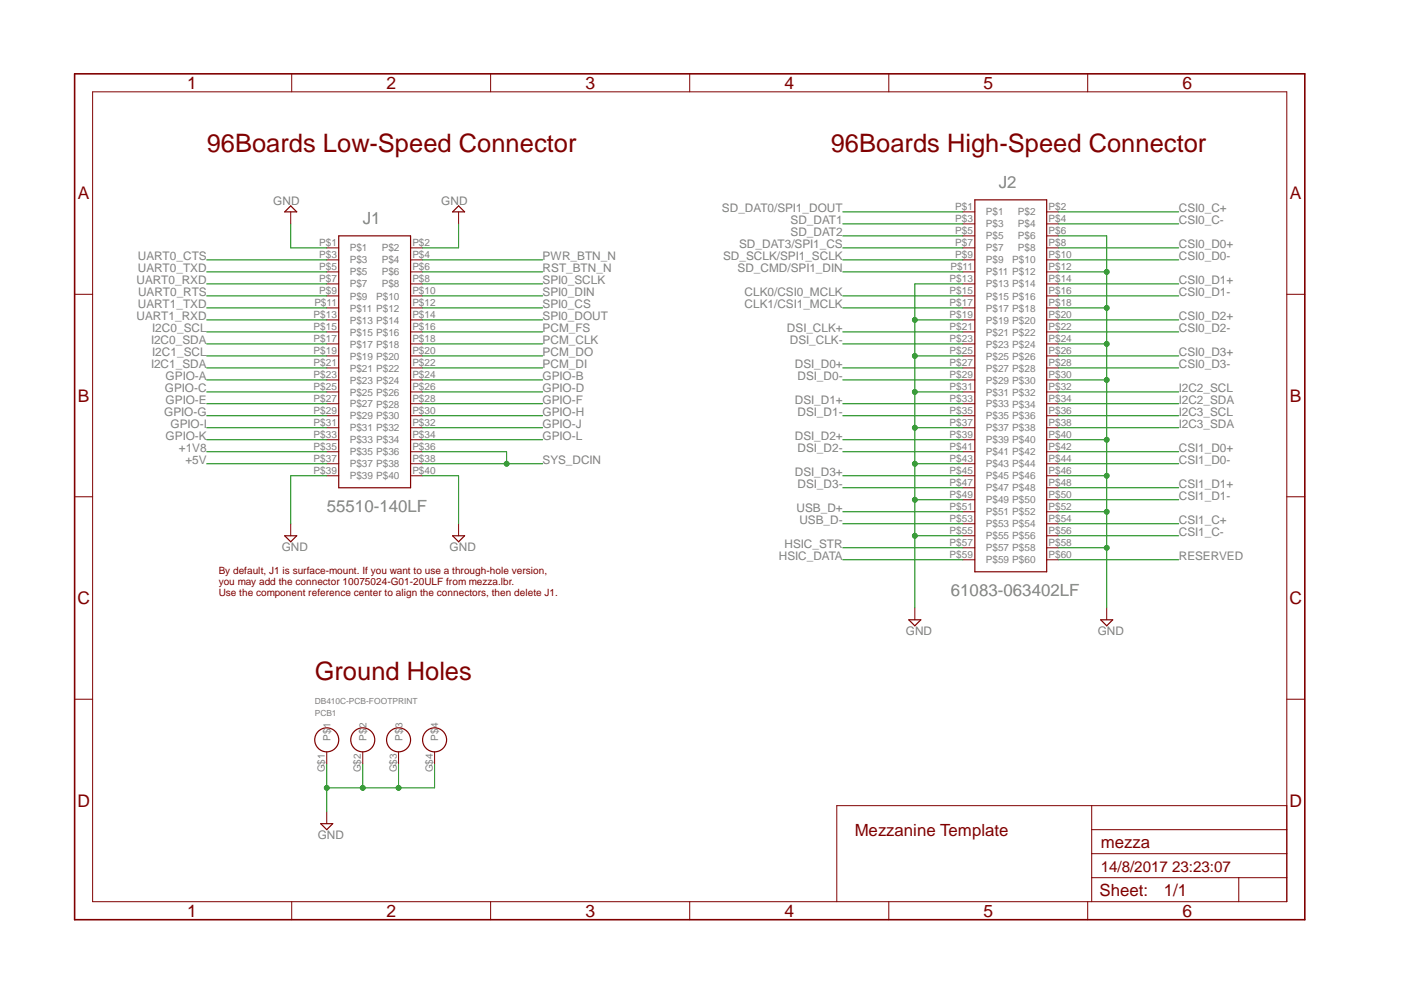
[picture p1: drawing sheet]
<?xml version="1.0" encoding="utf-8"?>
<!DOCTYPE eagle SYSTEM "eagle.dtd">
<eagle version="6.6.0">
<drawing>
<settings>
<setting alwaysvectorfont="no"/>
<setting verticaltext="up"/>
</settings>
<grid distance="0.1" unitdist="inch" unit="inch" style="lines" multiple="1" display="no" altdistance="0.01" altunitdist="inch" altunit="inch"/>
<schematic xreflabel="%F%N" xrefpart="/%S.%C%R">
<libraries>
<library name="supply2">
<symbols>
<symbol name="GND">
<wire x1="-1.27" y1="0" x2="1.27" y2="0" width="0.254" layer="94"/>
<wire x1="1.27" y1="0" x2="0" y2="-1.27" width="0.254" layer="94"/>
<wire x1="0" y1="-1.27" x2="-1.27" y2="0" width="0.254" layer="94"/>
<text x="-1.905" y="-3.175" size="1.778" layer="96">&gt;VALUE</text>
<pin name="GND" x="0" y="2.54" visible="off" length="short" direction="sup" rot="R270"/>
</symbol>
</symbols>
<devicesets>
<deviceset name="GND" prefix="SUPPLY">
<gates>
<gate name="GND" symbol="GND" x="0" y="0"/>
</gates>
<devices>
<device name="">
<technologies>
<technology name=""/>
</technologies>
</device>
</devices>
</deviceset>
</devicesets>
</library>
<library name="frames">
<symbols>
<symbol name="A4L-LOC">
<wire x1="256.54" y1="3.81" x2="256.54" y2="8.89" width="0.1016" layer="94"/>
<wire x1="256.54" y1="8.89" x2="256.54" y2="13.97" width="0.1016" layer="94"/>
<wire x1="256.54" y1="13.97" x2="256.54" y2="19.05" width="0.1016" layer="94"/>
<wire x1="256.54" y1="19.05" x2="256.54" y2="24.13" width="0.1016" layer="94"/>
<wire x1="161.29" y1="3.81" x2="161.29" y2="24.13" width="0.1016" layer="94"/>
<wire x1="161.29" y1="24.13" x2="215.265" y2="24.13" width="0.1016" layer="94"/>
<wire x1="215.265" y1="24.13" x2="256.54" y2="24.13" width="0.1016" layer="94"/>
<wire x1="246.38" y1="3.81" x2="246.38" y2="8.89" width="0.1016" layer="94"/>
<wire x1="246.38" y1="8.89" x2="256.54" y2="8.89" width="0.1016" layer="94"/>
<wire x1="246.38" y1="8.89" x2="215.265" y2="8.89" width="0.1016" layer="94"/>
<wire x1="215.265" y1="8.89" x2="215.265" y2="3.81" width="0.1016" layer="94"/>
<wire x1="215.265" y1="8.89" x2="215.265" y2="13.97" width="0.1016" layer="94"/>
<wire x1="215.265" y1="13.97" x2="256.54" y2="13.97" width="0.1016" layer="94"/>
<wire x1="215.265" y1="13.97" x2="215.265" y2="19.05" width="0.1016" layer="94"/>
<wire x1="215.265" y1="19.05" x2="256.54" y2="19.05" width="0.1016" layer="94"/>
<wire x1="215.265" y1="19.05" x2="215.265" y2="24.13" width="0.1016" layer="94"/>
<text x="217.17" y="15.24" size="2.54" layer="94">&gt;DRAWING_NAME</text>
<text x="217.17" y="10.16" size="2.286" layer="94">&gt;LAST_DATE_TIME</text>
<text x="230.505" y="5.08" size="2.54" layer="94">&gt;SHEET</text>
<text x="216.916" y="4.953" size="2.54" layer="94">Sheet:</text>
<frame x1="0" y1="0" x2="260.35" y2="179.07" columns="6" rows="4" layer="94"/>
</symbol>
</symbols>
<devicesets>
<deviceset name="A4L-LOC" prefix="FRAME" uservalue="yes">
<gates>
<gate name="G$1" symbol="A4L-LOC" x="0" y="0"/>
</gates>
<devices>
<device name="">
<technologies>
<technology name=""/>
</technologies>
</device>
</devices>
</deviceset>
</devicesets>
</library>
<library name="mezza">
<symbols>
<symbol name="40PIN-HEADER">
<wire x1="-7.62" y1="27.94" x2="7.62" y2="27.94" width="0.254" layer="94"/>
<wire x1="7.62" y1="27.94" x2="7.62" y2="-25.4" width="0.254" layer="94"/>
<wire x1="7.62" y1="-25.4" x2="-7.62" y2="-25.4" width="0.254" layer="94"/>
<wire x1="-7.62" y1="-25.4" x2="-7.62" y2="27.94" width="0.254" layer="94"/>
<pin name="P$1" x="-10.16" y="25.4" length="short"/>
<pin name="P$2" x="10.16" y="25.4" length="short" rot="R180"/>
<pin name="P$3" x="-10.16" y="22.86" length="short"/>
<pin name="P$4" x="10.16" y="22.86" length="short" rot="R180"/>
<pin name="P$5" x="-10.16" y="20.32" length="short"/>
<pin name="P$6" x="10.16" y="20.32" length="short" rot="R180"/>
<pin name="P$7" x="-10.16" y="17.78" length="short"/>
<pin name="P$8" x="10.16" y="17.78" length="short" rot="R180"/>
<pin name="P$9" x="-10.16" y="15.24" length="short"/>
<pin name="P$10" x="10.16" y="15.24" length="short" rot="R180"/>
<pin name="P$11" x="-10.16" y="12.7" length="short"/>
<pin name="P$12" x="10.16" y="12.7" length="short" rot="R180"/>
<pin name="P$13" x="-10.16" y="10.16" length="short"/>
<pin name="P$14" x="10.16" y="10.16" length="short" rot="R180"/>
<pin name="P$15" x="-10.16" y="7.62" length="short"/>
<pin name="P$16" x="10.16" y="7.62" length="short" rot="R180"/>
<pin name="P$17" x="-10.16" y="5.08" length="short"/>
<pin name="P$18" x="10.16" y="5.08" length="short" rot="R180"/>
<pin name="P$19" x="-10.16" y="2.54" length="short"/>
<pin name="P$20" x="10.16" y="2.54" length="short" rot="R180"/>
<pin name="P$21" x="-10.16" y="0" length="short"/>
<pin name="P$22" x="10.16" y="0" length="short" rot="R180"/>
<pin name="P$23" x="-10.16" y="-2.54" length="short"/>
<pin name="P$24" x="10.16" y="-2.54" length="short" rot="R180"/>
<pin name="P$25" x="-10.16" y="-5.08" length="short"/>
<pin name="P$26" x="10.16" y="-5.08" length="short" rot="R180"/>
<pin name="P$27" x="-10.16" y="-7.62" length="short"/>
<pin name="P$28" x="10.16" y="-7.62" length="short" rot="R180"/>
<pin name="P$29" x="-10.16" y="-10.16" length="short"/>
<pin name="P$30" x="10.16" y="-10.16" length="short" rot="R180"/>
<pin name="P$31" x="-10.16" y="-12.7" length="short"/>
<pin name="P$32" x="10.16" y="-12.7" length="short" rot="R180"/>
<pin name="P$33" x="-10.16" y="-15.24" length="short"/>
<pin name="P$34" x="10.16" y="-15.24" length="short" rot="R180"/>
<pin name="P$35" x="-10.16" y="-17.78" length="short"/>
<pin name="P$36" x="10.16" y="-17.78" length="short" rot="R180"/>
<pin name="P$37" x="-10.16" y="-20.32" length="short"/>
<pin name="P$38" x="10.16" y="-20.32" length="short" rot="R180"/>
<pin name="P$39" x="-10.16" y="-22.86" length="short"/>
<pin name="P$40" x="10.16" y="-22.86" length="short" rot="R180"/>
<text x="-7.62" y="-27.94" size="1.27" layer="95">&gt;NAME</text>
<text x="-7.62" y="-30.48" size="1.27" layer="96">&gt;VALUE</text>
</symbol>
<symbol name="60PIN-HEADER">
<wire x1="-7.62" y1="40.64" x2="7.62" y2="40.64" width="0.254" layer="94"/>
<wire x1="7.62" y1="40.64" x2="7.62" y2="-38.1" width="0.254" layer="94"/>
<wire x1="7.62" y1="-38.1" x2="-7.62" y2="-38.1" width="0.254" layer="94"/>
<wire x1="-7.62" y1="-38.1" x2="-7.62" y2="40.64" width="0.254" layer="94"/>
<pin name="P$1" x="-10.16" y="38.1" length="short"/>
<pin name="P$2" x="10.16" y="38.1" length="short" rot="R180"/>
<pin name="P$3" x="-10.16" y="35.56" length="short"/>
<pin name="P$4" x="10.16" y="35.56" length="short" rot="R180"/>
<pin name="P$5" x="-10.16" y="33.02" length="short"/>
<pin name="P$6" x="10.16" y="33.02" length="short" rot="R180"/>
<pin name="P$7" x="-10.16" y="30.48" length="short"/>
<pin name="P$8" x="10.16" y="30.48" length="short" rot="R180"/>
<pin name="P$9" x="-10.16" y="27.94" length="short"/>
<pin name="P$10" x="10.16" y="27.94" length="short" rot="R180"/>
<pin name="P$11" x="-10.16" y="25.4" length="short"/>
<pin name="P$12" x="10.16" y="25.4" length="short" rot="R180"/>
<pin name="P$13" x="-10.16" y="22.86" length="short"/>
<pin name="P$14" x="10.16" y="22.86" length="short" rot="R180"/>
<pin name="P$15" x="-10.16" y="20.32" length="short"/>
<pin name="P$16" x="10.16" y="20.32" length="short" rot="R180"/>
<pin name="P$17" x="-10.16" y="17.78" length="short"/>
<pin name="P$18" x="10.16" y="17.78" length="short" rot="R180"/>
<pin name="P$19" x="-10.16" y="15.24" length="short"/>
<pin name="P$20" x="10.16" y="15.24" length="short" rot="R180"/>
<pin name="P$21" x="-10.16" y="12.7" length="short"/>
<pin name="P$22" x="10.16" y="12.7" length="short" rot="R180"/>
<pin name="P$23" x="-10.16" y="10.16" length="short"/>
<pin name="P$24" x="10.16" y="10.16" length="short" rot="R180"/>
<pin name="P$25" x="-10.16" y="7.62" length="short"/>
<pin name="P$26" x="10.16" y="7.62" length="short" rot="R180"/>
<pin name="P$27" x="-10.16" y="5.08" length="short"/>
<pin name="P$28" x="10.16" y="5.08" length="short" rot="R180"/>
<pin name="P$29" x="-10.16" y="2.54" length="short"/>
<pin name="P$30" x="10.16" y="2.54" length="short" rot="R180"/>
<pin name="P$31" x="-10.16" y="0" length="short"/>
<pin name="P$32" x="10.16" y="0" length="short" rot="R180"/>
<pin name="P$33" x="-10.16" y="-2.54" length="short"/>
<pin name="P$34" x="10.16" y="-2.54" length="short" rot="R180"/>
<pin name="P$35" x="-10.16" y="-5.08" length="short"/>
<pin name="P$36" x="10.16" y="-5.08" length="short" rot="R180"/>
<pin name="P$37" x="-10.16" y="-7.62" length="short"/>
<pin name="P$38" x="10.16" y="-7.62" length="short" rot="R180"/>
<pin name="P$39" x="-10.16" y="-10.16" length="short"/>
<pin name="P$40" x="10.16" y="-10.16" length="short" rot="R180"/>
<pin name="P$41" x="-10.16" y="-12.7" length="short"/>
<pin name="P$42" x="10.16" y="-12.7" length="short" rot="R180"/>
<pin name="P$43" x="-10.16" y="-15.24" length="short"/>
<pin name="P$44" x="10.16" y="-15.24" length="short" rot="R180"/>
<pin name="P$45" x="-10.16" y="-17.78" length="short"/>
<pin name="P$46" x="10.16" y="-17.78" length="short" rot="R180"/>
<pin name="P$47" x="-10.16" y="-20.32" length="short"/>
<pin name="P$48" x="10.16" y="-20.32" length="short" rot="R180"/>
<pin name="P$49" x="-10.16" y="-22.86" length="short"/>
<pin name="P$50" x="10.16" y="-22.86" length="short" rot="R180"/>
<pin name="P$51" x="-10.16" y="-25.4" length="short"/>
<pin name="P$52" x="10.16" y="-25.4" length="short" rot="R180"/>
<pin name="P$53" x="-10.16" y="-27.94" length="short"/>
<pin name="P$54" x="10.16" y="-27.94" length="short" rot="R180"/>
<pin name="P$55" x="-10.16" y="-30.48" length="short"/>
<pin name="P$56" x="10.16" y="-30.48" length="short" rot="R180"/>
<pin name="P$57" x="-10.16" y="-33.02" length="short"/>
<pin name="P$58" x="10.16" y="-33.02" length="short" rot="R180"/>
<pin name="P$59" x="-10.16" y="-35.56" length="short"/>
<pin name="P$60" x="10.16" y="-35.56" length="short" rot="R180"/>
<text x="-7.62" y="-40.64" size="1.27" layer="95">&gt;NAME</text>
<text x="-7.62" y="-43.18" size="1.27" layer="96">&gt;VALUE</text>
</symbol>
<symbol name="DB410C-HOLES">
<circle x="-12.7" y="-2.54" radius="2.54" width="0.254" layer="94"/>
<circle x="-5.08" y="-2.54" radius="2.54" width="0.254" layer="94"/>
<circle x="2.54" y="-2.54" radius="2.54" width="0.254" layer="94"/>
<circle x="10.16" y="-2.54" radius="2.54" width="0.254" layer="94"/>
<pin name="P$1" x="-12.7" y="-7.62" length="short" rot="R90"/>
<pin name="P$2" x="-5.08" y="-7.62" length="short" rot="R90"/>
<pin name="P$3" x="2.54" y="-7.62" length="short" rot="R90"/>
<pin name="P$4" x="10.16" y="-7.62" length="short" rot="R90"/>
<text x="-15.24" y="5.08" size="1.27" layer="96">&gt;VALUE</text>
<text x="-15.24" y="2.54" size="1.27" layer="95">&gt;NAME</text>
</symbol>
</symbols>
<devicesets>
<deviceset name="55510-140LF" prefix="J">
<gates>
<gate name="G$1" symbol="40PIN-HEADER" x="0" y="17.78"/>
</gates>
<devices>
<device name="" package="55510-140LF">
<connects>
<connect gate="G$1" pin="P$1" pad="P$1"/>
<connect gate="G$1" pin="P$10" pad="P$10"/>
<connect gate="G$1" pin="P$11" pad="P$11"/>
<connect gate="G$1" pin="P$12" pad="P$12"/>
<connect gate="G$1" pin="P$13" pad="P$13"/>
<connect gate="G$1" pin="P$14" pad="P$14"/>
<connect gate="G$1" pin="P$15" pad="P$15"/>
<connect gate="G$1" pin="P$16" pad="P$16"/>
<connect gate="G$1" pin="P$17" pad="P$17"/>
<connect gate="G$1" pin="P$18" pad="P$18"/>
<connect gate="G$1" pin="P$19" pad="P$19"/>
<connect gate="G$1" pin="P$2" pad="P$2"/>
<connect gate="G$1" pin="P$20" pad="P$20"/>
<connect gate="G$1" pin="P$21" pad="P$21"/>
<connect gate="G$1" pin="P$22" pad="P$22"/>
<connect gate="G$1" pin="P$23" pad="P$23"/>
<connect gate="G$1" pin="P$24" pad="P$24"/>
<connect gate="G$1" pin="P$25" pad="P$25"/>
<connect gate="G$1" pin="P$26" pad="P$26"/>
<connect gate="G$1" pin="P$27" pad="P$27"/>
<connect gate="G$1" pin="P$28" pad="P$28"/>
<connect gate="G$1" pin="P$29" pad="P$29"/>
<connect gate="G$1" pin="P$3" pad="P$3"/>
<connect gate="G$1" pin="P$30" pad="P$30"/>
<connect gate="G$1" pin="P$31" pad="P$31"/>
<connect gate="G$1" pin="P$32" pad="P$32"/>
<connect gate="G$1" pin="P$33" pad="P$33"/>
<connect gate="G$1" pin="P$34" pad="P$34"/>
<connect gate="G$1" pin="P$35" pad="P$35"/>
<connect gate="G$1" pin="P$36" pad="P$36"/>
<connect gate="G$1" pin="P$37" pad="P$37"/>
<connect gate="G$1" pin="P$38" pad="P$38"/>
<connect gate="G$1" pin="P$39" pad="P$39"/>
<connect gate="G$1" pin="P$4" pad="P$4"/>
<connect gate="G$1" pin="P$40" pad="P$40"/>
<connect gate="G$1" pin="P$5" pad="P$5"/>
<connect gate="G$1" pin="P$6" pad="P$6"/>
<connect gate="G$1" pin="P$7" pad="P$7"/>
<connect gate="G$1" pin="P$8" pad="P$8"/>
<connect gate="G$1" pin="P$9" pad="P$9"/>
</connects>
<technologies>
<technology name=""/>
</technologies>
</device>
</devices>
</deviceset>
<deviceset name="61083-063402LF" prefix="J">
<gates>
<gate name="G$1" symbol="60PIN-HEADER" x="0" y="0"/>
</gates>
<devices>
<device name="" package="61083-063402LF">
<connects>
<connect gate="G$1" pin="P$1" pad="P$1"/>
<connect gate="G$1" pin="P$10" pad="P$10"/>
<connect gate="G$1" pin="P$11" pad="P$11"/>
<connect gate="G$1" pin="P$12" pad="P$12"/>
<connect gate="G$1" pin="P$13" pad="P$13"/>
<connect gate="G$1" pin="P$14" pad="P$14"/>
<connect gate="G$1" pin="P$15" pad="P$15"/>
<connect gate="G$1" pin="P$16" pad="P$16"/>
<connect gate="G$1" pin="P$17" pad="P$17"/>
<connect gate="G$1" pin="P$18" pad="P$18"/>
<connect gate="G$1" pin="P$19" pad="P$19"/>
<connect gate="G$1" pin="P$2" pad="P$2"/>
<connect gate="G$1" pin="P$20" pad="P$20"/>
<connect gate="G$1" pin="P$21" pad="P$21"/>
<connect gate="G$1" pin="P$22" pad="P$22"/>
<connect gate="G$1" pin="P$23" pad="P$23"/>
<connect gate="G$1" pin="P$24" pad="P$24"/>
<connect gate="G$1" pin="P$25" pad="P$25"/>
<connect gate="G$1" pin="P$26" pad="P$26"/>
<connect gate="G$1" pin="P$27" pad="P$27"/>
<connect gate="G$1" pin="P$28" pad="P$28"/>
<connect gate="G$1" pin="P$29" pad="P$29"/>
<connect gate="G$1" pin="P$3" pad="P$3"/>
<connect gate="G$1" pin="P$30" pad="P$30"/>
<connect gate="G$1" pin="P$31" pad="P$31"/>
<connect gate="G$1" pin="P$32" pad="P$32"/>
<connect gate="G$1" pin="P$33" pad="P$33"/>
<connect gate="G$1" pin="P$34" pad="P$34"/>
<connect gate="G$1" pin="P$35" pad="P$35"/>
<connect gate="G$1" pin="P$36" pad="P$36"/>
<connect gate="G$1" pin="P$37" pad="P$37"/>
<connect gate="G$1" pin="P$38" pad="P$38"/>
<connect gate="G$1" pin="P$39" pad="P$39"/>
<connect gate="G$1" pin="P$4" pad="P$4"/>
<connect gate="G$1" pin="P$40" pad="P$40"/>
<connect gate="G$1" pin="P$41" pad="P$41"/>
<connect gate="G$1" pin="P$42" pad="P$42"/>
<connect gate="G$1" pin="P$43" pad="P$43"/>
<connect gate="G$1" pin="P$44" pad="P$44"/>
<connect gate="G$1" pin="P$45" pad="P$45"/>
<connect gate="G$1" pin="P$46" pad="P$46"/>
<connect gate="G$1" pin="P$47" pad="P$47"/>
<connect gate="G$1" pin="P$48" pad="P$48"/>
<connect gate="G$1" pin="P$49" pad="P$49"/>
<connect gate="G$1" pin="P$5" pad="P$5"/>
<connect gate="G$1" pin="P$50" pad="P$50"/>
<connect gate="G$1" pin="P$51" pad="P$51"/>
<connect gate="G$1" pin="P$52" pad="P$52"/>
<connect gate="G$1" pin="P$53" pad="P$53"/>
<connect gate="G$1" pin="P$54" pad="P$54"/>
<connect gate="G$1" pin="P$55" pad="P$55"/>
<connect gate="G$1" pin="P$56" pad="P$56"/>
<connect gate="G$1" pin="P$57" pad="P$57"/>
<connect gate="G$1" pin="P$58" pad="P$58"/>
<connect gate="G$1" pin="P$59" pad="P$59"/>
<connect gate="G$1" pin="P$6" pad="P$6"/>
<connect gate="G$1" pin="P$60" pad="P$60"/>
<connect gate="G$1" pin="P$7" pad="P$7"/>
<connect gate="G$1" pin="P$8" pad="P$8"/>
<connect gate="G$1" pin="P$9" pad="P$9"/>
</connects>
<technologies>
<technology name=""/>
</technologies>
</device>
</devices>
</deviceset>
<deviceset name="DB410C-PCB-FOOTPRINT" prefix="PCB">
<gates>
<gate name="G$1" symbol="DB410C-HOLES" x="2.54" y="5.08"/>
</gates>
<devices>
<device name="" package="DRAGONBOARD410C">
<connects>
<connect gate="G$1" pin="P$1" pad="G$1"/>
<connect gate="G$1" pin="P$2" pad="G$2"/>
<connect gate="G$1" pin="P$3" pad="G$3"/>
<connect gate="G$1" pin="P$4" pad="G$4"/>
</connects>
<technologies>
<technology name=""/>
</technologies>
</device>
</devices>
</deviceset>
</devicesets>
</library>
</libraries>
<attributes>
</attributes>
<variantdefs>
</variantdefs>
<classes>
<class number="0" name="default" width="0" drill="0">
</class>
<class number="3" name="power" width="0" drill="0">
</class>
</classes>
<parts>
<part name="PCB1" library="mezza" deviceset="DB410C-PCB-FOOTPRINT" device=""/>
<part name="J1" library="mezza" deviceset="55510-140LF" device=""/>
<part name="J2" library="mezza" deviceset="61083-063402LF" device=""/>
<part name="SUPPLY1" library="supply2" deviceset="GND" device=""/>
<part name="SUPPLY2" library="supply2" deviceset="GND" device=""/>
<part name="SUPPLY3" library="supply2" deviceset="GND" device=""/>
<part name="SUPPLY5" library="supply2" deviceset="GND" device=""/>
<part name="SUPPLY6" library="supply2" deviceset="GND" device=""/>
<part name="SUPPLY7" library="supply2" deviceset="GND" device=""/>
<part name="SUPPLY8" library="supply2" deviceset="GND" device=""/>
<part name="FRAME3" library="frames" deviceset="A4L-LOC" device=""/>
</parts>
<sheets>
<sheet>
<plain>
<text x="30.48" y="93.98" size="3.81" layer="94">96Boards High-Speed Connector</text>
<text x="-101.6" y="93.98" size="3.81" layer="94">96Boards Low-Speed Connector</text>
<text x="35.56" y="-50.8" size="2.54" layer="94">Mezzanine Template</text>
<text x="-78.74" y="-17.78" size="3.81" layer="94">Ground Holes</text>
<text x="-99.06" y="0" size="1.524" layer="94">By default, J1 is surface-mount. If you want to use a through-hole version, 
you may add the connector 10075024-G01-20ULF from mezza.lbr.
Use the component reference center to align the connectors, then delete J1.</text>
</plain>
<instances>
<instance part="J2" gate="G$1" x="68.58" y="43.18" smashed="yes">
<attribute name="NAME" x="66.04" y="86.36" size="2.54" layer="95"/>
<attribute name="VALUE" x="55.88" y="0" size="2.54" layer="96"/>
</instance>
<instance part="SUPPLY7" gate="GND" x="48.26" y="-5.08"/>
<instance part="SUPPLY8" gate="GND" x="88.9" y="-5.08"/>
<instance part="J1" gate="G$1" x="-66.04" y="48.26" smashed="yes">
<attribute name="NAME" x="-68.58" y="78.74" size="2.54" layer="95"/>
<attribute name="VALUE" x="-76.2" y="17.78" size="2.54" layer="96"/>
</instance>
<instance part="SUPPLY2" gate="GND" x="-83.82" y="81.28" rot="R180"/>
<instance part="SUPPLY3" gate="GND" x="-83.82" y="12.7"/>
<instance part="SUPPLY5" gate="GND" x="-48.26" y="81.28" rot="R180"/>
<instance part="SUPPLY6" gate="GND" x="-48.26" y="12.7"/>
<instance part="PCB1" gate="G$1" x="-63.5" y="-27.94"/>
<instance part="SUPPLY1" gate="GND" x="-76.2" y="-48.26"/>
<instance part="FRAME3" gate="G$1" x="-129.54" y="-68.58"/>
</instances>
<busses>
</busses>
<nets>
<net name="SD_DAT0/SPI1_DOUT" class="0">
<segment>
<pinref part="J2" gate="G$1" pin="P$1"/>
<wire x1="58.42" y1="81.28" x2="33.02" y2="81.28" width="0.1524" layer="91"/>
<label x="33.02" y="81.28" size="1.778" layer="95" rot="MR0"/>
</segment>
</net>
<net name="SD_DAT3/SPI1_CS" class="0">
<segment>
<pinref part="J2" gate="G$1" pin="P$7"/>
<wire x1="58.42" y1="73.66" x2="33.02" y2="73.66" width="0.1524" layer="91"/>
<label x="33.02" y="73.66" size="1.778" layer="95" rot="MR0"/>
</segment>
</net>
<net name="SD_SCLK/SPI1_SCLK" class="0">
<segment>
<pinref part="J2" gate="G$1" pin="P$9"/>
<wire x1="58.42" y1="71.12" x2="33.02" y2="71.12" width="0.1524" layer="91"/>
<label x="33.02" y="71.12" size="1.778" layer="95" rot="MR0"/>
</segment>
</net>
<net name="SD_CMD/SPI1_DIN" class="0">
<segment>
<pinref part="J2" gate="G$1" pin="P$11"/>
<wire x1="58.42" y1="68.58" x2="33.02" y2="68.58" width="0.1524" layer="91"/>
<label x="33.02" y="68.58" size="1.778" layer="95" rot="MR0"/>
</segment>
</net>
<net name="CLK0/CSI0_MCLK" class="0">
<segment>
<pinref part="J2" gate="G$1" pin="P$15"/>
<wire x1="58.42" y1="63.5" x2="33.02" y2="63.5" width="0.1524" layer="91"/>
<label x="33.02" y="63.5" size="1.778" layer="95" rot="MR0"/>
</segment>
</net>
<net name="CLK1/CSI1_MCLK" class="0">
<segment>
<pinref part="J2" gate="G$1" pin="P$17"/>
<wire x1="58.42" y1="60.96" x2="33.02" y2="60.96" width="0.1524" layer="91"/>
<label x="33.02" y="60.96" size="1.778" layer="95" rot="MR0"/>
</segment>
</net>
<net name="DSI_CLK+" class="0">
<segment>
<pinref part="J2" gate="G$1" pin="P$21"/>
<wire x1="58.42" y1="55.88" x2="33.02" y2="55.88" width="0.1524" layer="91"/>
<label x="33.02" y="55.88" size="1.778" layer="95" rot="MR0"/>
</segment>
</net>
<net name="DSI_CLK-" class="0">
<segment>
<pinref part="J2" gate="G$1" pin="P$23"/>
<wire x1="58.42" y1="53.34" x2="33.02" y2="53.34" width="0.1524" layer="91"/>
<label x="33.02" y="53.34" size="1.778" layer="95" rot="MR0"/>
</segment>
</net>
<net name="DSI_D0+" class="0">
<segment>
<pinref part="J2" gate="G$1" pin="P$27"/>
<wire x1="58.42" y1="48.26" x2="33.02" y2="48.26" width="0.1524" layer="91"/>
<label x="33.02" y="48.26" size="1.778" layer="95" rot="MR0"/>
</segment>
</net>
<net name="DSI_D0-" class="0">
<segment>
<pinref part="J2" gate="G$1" pin="P$29"/>
<wire x1="58.42" y1="45.72" x2="33.02" y2="45.72" width="0.1524" layer="91"/>
<label x="33.02" y="45.72" size="1.778" layer="95" rot="MR0"/>
</segment>
</net>
<net name="DSI_D1+" class="0">
<segment>
<pinref part="J2" gate="G$1" pin="P$33"/>
<wire x1="58.42" y1="40.64" x2="33.02" y2="40.64" width="0.1524" layer="91"/>
<label x="33.02" y="40.64" size="1.778" layer="95" rot="MR0"/>
</segment>
</net>
<net name="DSI_D1-" class="0">
<segment>
<pinref part="J2" gate="G$1" pin="P$35"/>
<wire x1="58.42" y1="38.1" x2="33.02" y2="38.1" width="0.1524" layer="91"/>
<label x="33.02" y="38.1" size="1.778" layer="95" rot="MR0"/>
</segment>
</net>
<net name="DSI_D2+" class="0">
<segment>
<pinref part="J2" gate="G$1" pin="P$39"/>
<wire x1="58.42" y1="33.02" x2="33.02" y2="33.02" width="0.1524" layer="91"/>
<label x="33.02" y="33.02" size="1.778" layer="95" rot="MR0"/>
</segment>
</net>
<net name="DSI_D2-" class="0">
<segment>
<pinref part="J2" gate="G$1" pin="P$41"/>
<wire x1="58.42" y1="30.48" x2="33.02" y2="30.48" width="0.1524" layer="91"/>
<label x="33.02" y="30.48" size="1.778" layer="95" rot="MR0"/>
</segment>
</net>
<net name="DSI_D3+" class="0">
<segment>
<pinref part="J2" gate="G$1" pin="P$45"/>
<wire x1="58.42" y1="25.4" x2="33.02" y2="25.4" width="0.1524" layer="91"/>
<label x="33.02" y="25.4" size="1.778" layer="95" rot="MR0"/>
</segment>
</net>
<net name="DSI_D3-" class="0">
<segment>
<pinref part="J2" gate="G$1" pin="P$47"/>
<wire x1="58.42" y1="22.86" x2="33.02" y2="22.86" width="0.1524" layer="91"/>
<label x="33.02" y="22.86" size="1.778" layer="95" rot="MR0"/>
</segment>
</net>
<net name="USB_D+" class="0">
<segment>
<pinref part="J2" gate="G$1" pin="P$51"/>
<wire x1="58.42" y1="17.78" x2="33.02" y2="17.78" width="0.1524" layer="91"/>
<label x="33.02" y="17.78" size="1.778" layer="95" rot="MR0"/>
</segment>
</net>
<net name="USB_D-" class="0">
<segment>
<pinref part="J2" gate="G$1" pin="P$53"/>
<wire x1="58.42" y1="15.24" x2="33.02" y2="15.24" width="0.1524" layer="91"/>
<label x="33.02" y="15.24" size="1.778" layer="95" rot="MR0"/>
</segment>
</net>
<net name="GND" class="0">
<segment>
<pinref part="J2" gate="G$1" pin="P$13"/>
<wire x1="58.42" y1="66.04" x2="48.26" y2="66.04" width="0.1524" layer="91"/>
<wire x1="48.26" y1="66.04" x2="48.26" y2="58.42" width="0.1524" layer="91"/>
<pinref part="SUPPLY7" gate="GND" pin="GND"/>
<pinref part="J2" gate="G$1" pin="P$19"/>
<wire x1="48.26" y1="58.42" x2="48.26" y2="50.8" width="0.1524" layer="91"/>
<wire x1="48.26" y1="50.8" x2="48.26" y2="43.18" width="0.1524" layer="91"/>
<wire x1="48.26" y1="43.18" x2="48.26" y2="35.56" width="0.1524" layer="91"/>
<wire x1="48.26" y1="35.56" x2="48.26" y2="27.94" width="0.1524" layer="91"/>
<wire x1="48.26" y1="27.94" x2="48.26" y2="20.32" width="0.1524" layer="91"/>
<wire x1="48.26" y1="20.32" x2="48.26" y2="12.7" width="0.1524" layer="91"/>
<wire x1="48.26" y1="12.7" x2="48.26" y2="-2.54" width="0.1524" layer="91"/>
<wire x1="58.42" y1="58.42" x2="48.26" y2="58.42" width="0.1524" layer="91"/>
<junction x="48.26" y="58.42"/>
<pinref part="J2" gate="G$1" pin="P$25"/>
<wire x1="58.42" y1="50.8" x2="48.26" y2="50.8" width="0.1524" layer="91"/>
<junction x="48.26" y="50.8"/>
<pinref part="J2" gate="G$1" pin="P$31"/>
<wire x1="58.42" y1="43.18" x2="48.26" y2="43.18" width="0.1524" layer="91"/>
<junction x="48.26" y="43.18"/>
<pinref part="J2" gate="G$1" pin="P$37"/>
<wire x1="58.42" y1="35.56" x2="48.26" y2="35.56" width="0.1524" layer="91"/>
<junction x="48.26" y="35.56"/>
<pinref part="J2" gate="G$1" pin="P$43"/>
<wire x1="58.42" y1="27.94" x2="48.26" y2="27.94" width="0.1524" layer="91"/>
<junction x="48.26" y="27.94"/>
<pinref part="J2" gate="G$1" pin="P$49"/>
<wire x1="58.42" y1="20.32" x2="48.26" y2="20.32" width="0.1524" layer="91"/>
<junction x="48.26" y="20.32"/>
<pinref part="J2" gate="G$1" pin="P$55"/>
<wire x1="58.42" y1="12.7" x2="48.26" y2="12.7" width="0.1524" layer="91"/>
<junction x="48.26" y="12.7"/>
</segment>
<segment>
<pinref part="SUPPLY8" gate="GND" pin="GND"/>
<wire x1="88.9" y1="-2.54" x2="88.9" y2="10.16" width="0.1524" layer="91"/>
<pinref part="J2" gate="G$1" pin="P$6"/>
<wire x1="88.9" y1="10.16" x2="88.9" y2="17.78" width="0.1524" layer="91"/>
<wire x1="88.9" y1="17.78" x2="88.9" y2="25.4" width="0.1524" layer="91"/>
<wire x1="88.9" y1="25.4" x2="88.9" y2="33.02" width="0.1524" layer="91"/>
<wire x1="88.9" y1="33.02" x2="88.9" y2="45.72" width="0.1524" layer="91"/>
<wire x1="88.9" y1="45.72" x2="88.9" y2="53.34" width="0.1524" layer="91"/>
<wire x1="88.9" y1="53.34" x2="88.9" y2="60.96" width="0.1524" layer="91"/>
<wire x1="88.9" y1="60.96" x2="88.9" y2="68.58" width="0.1524" layer="91"/>
<wire x1="88.9" y1="68.58" x2="88.9" y2="76.2" width="0.1524" layer="91"/>
<wire x1="88.9" y1="76.2" x2="78.74" y2="76.2" width="0.1524" layer="91"/>
<pinref part="J2" gate="G$1" pin="P$12"/>
<wire x1="78.74" y1="68.58" x2="88.9" y2="68.58" width="0.1524" layer="91"/>
<junction x="88.9" y="68.58"/>
<pinref part="J2" gate="G$1" pin="P$18"/>
<wire x1="78.74" y1="60.96" x2="88.9" y2="60.96" width="0.1524" layer="91"/>
<junction x="88.9" y="60.96"/>
<pinref part="J2" gate="G$1" pin="P$24"/>
<wire x1="78.74" y1="53.34" x2="88.9" y2="53.34" width="0.1524" layer="91"/>
<junction x="88.9" y="53.34"/>
<pinref part="J2" gate="G$1" pin="P$30"/>
<wire x1="78.74" y1="45.72" x2="88.9" y2="45.72" width="0.1524" layer="91"/>
<junction x="88.9" y="45.72"/>
<pinref part="J2" gate="G$1" pin="P$40"/>
<wire x1="78.74" y1="33.02" x2="88.9" y2="33.02" width="0.1524" layer="91"/>
<junction x="88.9" y="33.02"/>
<pinref part="J2" gate="G$1" pin="P$46"/>
<wire x1="78.74" y1="25.4" x2="88.9" y2="25.4" width="0.1524" layer="91"/>
<junction x="88.9" y="25.4"/>
<pinref part="J2" gate="G$1" pin="P$52"/>
<wire x1="78.74" y1="17.78" x2="88.9" y2="17.78" width="0.1524" layer="91"/>
<junction x="88.9" y="17.78"/>
<pinref part="J2" gate="G$1" pin="P$58"/>
<wire x1="78.74" y1="10.16" x2="88.9" y2="10.16" width="0.1524" layer="91"/>
<junction x="88.9" y="10.16"/>
</segment>
<segment>
<pinref part="J1" gate="G$1" pin="P$1"/>
<pinref part="SUPPLY2" gate="GND" pin="GND"/>
<wire x1="-76.2" y1="73.66" x2="-83.82" y2="73.66" width="0.1524" layer="91"/>
<wire x1="-83.82" y1="73.66" x2="-83.82" y2="78.74" width="0.1524" layer="91"/>
</segment>
<segment>
<pinref part="J1" gate="G$1" pin="P$39"/>
<pinref part="SUPPLY3" gate="GND" pin="GND"/>
<wire x1="-76.2" y1="25.4" x2="-83.82" y2="25.4" width="0.1524" layer="91"/>
<wire x1="-83.82" y1="25.4" x2="-83.82" y2="15.24" width="0.1524" layer="91"/>
</segment>
<segment>
<pinref part="J1" gate="G$1" pin="P$2"/>
<pinref part="SUPPLY5" gate="GND" pin="GND"/>
<wire x1="-55.88" y1="73.66" x2="-48.26" y2="73.66" width="0.1524" layer="91"/>
<wire x1="-48.26" y1="73.66" x2="-48.26" y2="78.74" width="0.1524" layer="91"/>
</segment>
<segment>
<pinref part="J1" gate="G$1" pin="P$40"/>
<pinref part="SUPPLY6" gate="GND" pin="GND"/>
<wire x1="-55.88" y1="25.4" x2="-48.26" y2="25.4" width="0.1524" layer="91"/>
<wire x1="-48.26" y1="25.4" x2="-48.26" y2="15.24" width="0.1524" layer="91"/>
</segment>
<segment>
<pinref part="PCB1" gate="G$1" pin="P$1"/>
<pinref part="SUPPLY1" gate="GND" pin="GND"/>
<wire x1="-76.2" y1="-35.56" x2="-76.2" y2="-40.64" width="0.1524" layer="91"/>
<wire x1="-76.2" y1="-40.64" x2="-76.2" y2="-45.72" width="0.1524" layer="91"/>
<wire x1="-76.2" y1="-40.64" x2="-68.58" y2="-40.64" width="0.1524" layer="91"/>
<junction x="-76.2" y="-40.64"/>
<pinref part="PCB1" gate="G$1" pin="P$4"/>
<wire x1="-68.58" y1="-40.64" x2="-60.96" y2="-40.64" width="0.1524" layer="91"/>
<wire x1="-60.96" y1="-40.64" x2="-53.34" y2="-40.64" width="0.1524" layer="91"/>
<wire x1="-53.34" y1="-35.56" x2="-53.34" y2="-40.64" width="0.1524" layer="91"/>
<pinref part="PCB1" gate="G$1" pin="P$2"/>
<wire x1="-68.58" y1="-35.56" x2="-68.58" y2="-40.64" width="0.1524" layer="91"/>
<junction x="-68.58" y="-40.64"/>
<pinref part="PCB1" gate="G$1" pin="P$3"/>
<wire x1="-60.96" y1="-35.56" x2="-60.96" y2="-40.64" width="0.1524" layer="91"/>
<junction x="-60.96" y="-40.64"/>
</segment>
</net>
<net name="CSI0_C+" class="0">
<segment>
<pinref part="J2" gate="G$1" pin="P$2"/>
<wire x1="78.74" y1="81.28" x2="104.14" y2="81.28" width="0.1524" layer="91"/>
<label x="104.14" y="81.28" size="1.778" layer="95"/>
</segment>
</net>
<net name="CSI0_C-" class="0">
<segment>
<pinref part="J2" gate="G$1" pin="P$4"/>
<wire x1="78.74" y1="78.74" x2="104.14" y2="78.74" width="0.1524" layer="91"/>
<label x="104.14" y="78.74" size="1.778" layer="95"/>
</segment>
</net>
<net name="CSI0_D0+" class="0">
<segment>
<pinref part="J2" gate="G$1" pin="P$8"/>
<wire x1="78.74" y1="73.66" x2="104.14" y2="73.66" width="0.1524" layer="91"/>
<label x="104.14" y="73.66" size="1.778" layer="95"/>
</segment>
</net>
<net name="CSI0_D0-" class="0">
<segment>
<pinref part="J2" gate="G$1" pin="P$10"/>
<wire x1="78.74" y1="71.12" x2="104.14" y2="71.12" width="0.1524" layer="91"/>
<label x="104.14" y="71.12" size="1.778" layer="95"/>
</segment>
</net>
<net name="CSI0_D1+" class="0">
<segment>
<pinref part="J2" gate="G$1" pin="P$14"/>
<wire x1="78.74" y1="66.04" x2="104.14" y2="66.04" width="0.1524" layer="91"/>
<label x="104.14" y="66.04" size="1.778" layer="95"/>
</segment>
</net>
<net name="CSI0_D2+" class="0">
<segment>
<pinref part="J2" gate="G$1" pin="P$20"/>
<wire x1="78.74" y1="58.42" x2="104.14" y2="58.42" width="0.1524" layer="91"/>
<label x="104.14" y="58.42" size="1.778" layer="95"/>
</segment>
</net>
<net name="CSI0_D2-" class="0">
<segment>
<pinref part="J2" gate="G$1" pin="P$22"/>
<wire x1="78.74" y1="55.88" x2="104.14" y2="55.88" width="0.1524" layer="91"/>
<label x="104.14" y="55.88" size="1.778" layer="95"/>
</segment>
</net>
<net name="CSI0_D3+" class="0">
<segment>
<pinref part="J2" gate="G$1" pin="P$26"/>
<wire x1="78.74" y1="50.8" x2="104.14" y2="50.8" width="0.1524" layer="91"/>
<label x="104.14" y="50.8" size="1.778" layer="95"/>
</segment>
</net>
<net name="CSI0_D3-" class="0">
<segment>
<pinref part="J2" gate="G$1" pin="P$28"/>
<wire x1="78.74" y1="48.26" x2="104.14" y2="48.26" width="0.1524" layer="91"/>
<label x="104.14" y="48.26" size="1.778" layer="95"/>
</segment>
</net>
<net name="I2C2_SCL" class="0">
<segment>
<pinref part="J2" gate="G$1" pin="P$32"/>
<wire x1="78.74" y1="43.18" x2="104.14" y2="43.18" width="0.1524" layer="91"/>
<label x="104.14" y="43.18" size="1.778" layer="95"/>
</segment>
</net>
<net name="I2C2_SDA" class="0">
<segment>
<pinref part="J2" gate="G$1" pin="P$34"/>
<wire x1="78.74" y1="40.64" x2="104.14" y2="40.64" width="0.1524" layer="91"/>
<label x="104.14" y="40.64" size="1.778" layer="95"/>
</segment>
</net>
<net name="I2C3_SCL" class="0">
<segment>
<pinref part="J2" gate="G$1" pin="P$36"/>
<wire x1="78.74" y1="38.1" x2="104.14" y2="38.1" width="0.1524" layer="91"/>
<label x="104.14" y="38.1" size="1.778" layer="95"/>
</segment>
</net>
<net name="I2C3_SDA" class="0">
<segment>
<pinref part="J2" gate="G$1" pin="P$38"/>
<wire x1="78.74" y1="35.56" x2="104.14" y2="35.56" width="0.1524" layer="91"/>
<label x="104.14" y="35.56" size="1.778" layer="95"/>
</segment>
</net>
<net name="CSI1_D0+" class="0">
<segment>
<pinref part="J2" gate="G$1" pin="P$42"/>
<wire x1="78.74" y1="30.48" x2="104.14" y2="30.48" width="0.1524" layer="91"/>
<label x="104.14" y="30.48" size="1.778" layer="95"/>
</segment>
</net>
<net name="CSI1_D0-" class="0">
<segment>
<pinref part="J2" gate="G$1" pin="P$44"/>
<wire x1="78.74" y1="27.94" x2="104.14" y2="27.94" width="0.1524" layer="91"/>
<label x="104.14" y="27.94" size="1.778" layer="95"/>
</segment>
</net>
<net name="CSI1_D1+" class="0">
<segment>
<pinref part="J2" gate="G$1" pin="P$48"/>
<wire x1="78.74" y1="22.86" x2="104.14" y2="22.86" width="0.1524" layer="91"/>
<label x="104.14" y="22.86" size="1.778" layer="95"/>
</segment>
</net>
<net name="CSI1_D1-" class="0">
<segment>
<pinref part="J2" gate="G$1" pin="P$50"/>
<wire x1="78.74" y1="20.32" x2="104.14" y2="20.32" width="0.1524" layer="91"/>
<label x="104.14" y="20.32" size="1.778" layer="95"/>
</segment>
</net>
<net name="CSI1_C+" class="0">
<segment>
<pinref part="J2" gate="G$1" pin="P$54"/>
<wire x1="78.74" y1="15.24" x2="104.14" y2="15.24" width="0.1524" layer="91"/>
<label x="104.14" y="15.24" size="1.778" layer="95"/>
</segment>
</net>
<net name="CSI1_C-" class="0">
<segment>
<pinref part="J2" gate="G$1" pin="P$56"/>
<wire x1="78.74" y1="12.7" x2="104.14" y2="12.7" width="0.1524" layer="91"/>
<label x="104.14" y="12.7" size="1.778" layer="95"/>
</segment>
</net>
<net name="CSI0_D1-" class="0">
<segment>
<pinref part="J2" gate="G$1" pin="P$16"/>
<wire x1="78.74" y1="63.5" x2="104.14" y2="63.5" width="0.1524" layer="91"/>
<label x="104.14" y="63.5" size="1.778" layer="95"/>
</segment>
</net>
<net name="SD_DAT1" class="0">
<segment>
<pinref part="J2" gate="G$1" pin="P$3"/>
<wire x1="58.42" y1="78.74" x2="33.02" y2="78.74" width="0.1524" layer="91"/>
<label x="33.02" y="78.74" size="1.778" layer="95" rot="MR0"/>
</segment>
</net>
<net name="SD_DAT2" class="0">
<segment>
<pinref part="J2" gate="G$1" pin="P$5"/>
<wire x1="58.42" y1="76.2" x2="33.02" y2="76.2" width="0.1524" layer="91"/>
<label x="33.02" y="76.2" size="1.778" layer="95" rot="MR0"/>
</segment>
</net>
<net name="RESERVED" class="0">
<segment>
<pinref part="J2" gate="G$1" pin="P$60"/>
<wire x1="78.74" y1="7.62" x2="104.14" y2="7.62" width="0.1524" layer="91"/>
<label x="104.14" y="7.62" size="1.778" layer="95"/>
</segment>
</net>
<net name="HSIC_STR" class="0">
<segment>
<pinref part="J2" gate="G$1" pin="P$57"/>
<wire x1="58.42" y1="10.16" x2="33.02" y2="10.16" width="0.1524" layer="91"/>
<label x="33.02" y="10.16" size="1.778" layer="95" rot="MR0"/>
</segment>
</net>
<net name="HSIC_DATA" class="0">
<segment>
<pinref part="J2" gate="G$1" pin="P$59"/>
<wire x1="58.42" y1="7.62" x2="33.02" y2="7.62" width="0.1524" layer="91"/>
<label x="33.02" y="7.62" size="1.778" layer="95" rot="MR0"/>
</segment>
</net>
<net name="UART0_CTS" class="0">
<segment>
<pinref part="J1" gate="G$1" pin="P$3"/>
<wire x1="-76.2" y1="71.12" x2="-101.6" y2="71.12" width="0.1524" layer="91"/>
<label x="-101.6" y="71.12" size="1.778" layer="95" rot="MR0"/>
</segment>
</net>
<net name="UART0_TXD" class="0">
<segment>
<pinref part="J1" gate="G$1" pin="P$5"/>
<wire x1="-76.2" y1="68.58" x2="-101.6" y2="68.58" width="0.1524" layer="91"/>
<label x="-101.6" y="68.58" size="1.778" layer="95" rot="MR0"/>
</segment>
</net>
<net name="UART0_RXD" class="0">
<segment>
<pinref part="J1" gate="G$1" pin="P$7"/>
<wire x1="-76.2" y1="66.04" x2="-101.6" y2="66.04" width="0.1524" layer="91"/>
<label x="-101.6" y="66.04" size="1.778" layer="95" rot="MR0"/>
</segment>
</net>
<net name="UART0_RTS" class="0">
<segment>
<pinref part="J1" gate="G$1" pin="P$9"/>
<wire x1="-76.2" y1="63.5" x2="-101.6" y2="63.5" width="0.1524" layer="91"/>
<label x="-101.6" y="63.5" size="1.778" layer="95" rot="MR0"/>
</segment>
</net>
<net name="UART1_TXD" class="0">
<segment>
<pinref part="J1" gate="G$1" pin="P$11"/>
<wire x1="-76.2" y1="60.96" x2="-101.6" y2="60.96" width="0.1524" layer="91"/>
<label x="-101.6" y="60.96" size="1.778" layer="95" rot="MR0"/>
</segment>
</net>
<net name="UART1_RXD" class="0">
<segment>
<pinref part="J1" gate="G$1" pin="P$13"/>
<wire x1="-76.2" y1="58.42" x2="-101.6" y2="58.42" width="0.1524" layer="91"/>
<label x="-101.6" y="58.42" size="1.778" layer="95" rot="MR0"/>
</segment>
</net>
<net name="I2C0_SCL" class="0">
<segment>
<pinref part="J1" gate="G$1" pin="P$15"/>
<wire x1="-76.2" y1="55.88" x2="-101.6" y2="55.88" width="0.1524" layer="91"/>
<label x="-101.6" y="55.88" size="1.778" layer="95" rot="MR0"/>
</segment>
</net>
<net name="I2C0_SDA" class="0">
<segment>
<pinref part="J1" gate="G$1" pin="P$17"/>
<wire x1="-76.2" y1="53.34" x2="-101.6" y2="53.34" width="0.1524" layer="91"/>
<label x="-101.6" y="53.34" size="1.778" layer="95" rot="MR0"/>
</segment>
</net>
<net name="I2C1_SCL" class="0">
<segment>
<pinref part="J1" gate="G$1" pin="P$19"/>
<wire x1="-76.2" y1="50.8" x2="-101.6" y2="50.8" width="0.1524" layer="91"/>
<label x="-101.6" y="50.8" size="1.778" layer="95" rot="MR0"/>
</segment>
</net>
<net name="I2C1_SDA" class="0">
<segment>
<pinref part="J1" gate="G$1" pin="P$21"/>
<wire x1="-76.2" y1="48.26" x2="-101.6" y2="48.26" width="0.1524" layer="91"/>
<label x="-101.6" y="48.26" size="1.778" layer="95" rot="MR0"/>
</segment>
</net>
<net name="GPIO-A" class="0">
<segment>
<pinref part="J1" gate="G$1" pin="P$23"/>
<wire x1="-76.2" y1="45.72" x2="-101.6" y2="45.72" width="0.1524" layer="91"/>
<label x="-101.6" y="45.72" size="1.778" layer="95" rot="MR0"/>
</segment>
</net>
<net name="GPIO-C" class="0">
<segment>
<pinref part="J1" gate="G$1" pin="P$25"/>
<wire x1="-76.2" y1="43.18" x2="-101.6" y2="43.18" width="0.1524" layer="91"/>
<label x="-101.6" y="43.18" size="1.778" layer="95" rot="MR0"/>
</segment>
</net>
<net name="GPIO-G" class="0">
<segment>
<pinref part="J1" gate="G$1" pin="P$29"/>
<wire x1="-76.2" y1="38.1" x2="-101.6" y2="38.1" width="0.1524" layer="91"/>
<label x="-101.6" y="38.1" size="1.778" layer="95" rot="MR0"/>
</segment>
</net>
<net name="GPIO-K" class="0">
<segment>
<pinref part="J1" gate="G$1" pin="P$33"/>
<wire x1="-76.2" y1="33.02" x2="-101.6" y2="33.02" width="0.1524" layer="91"/>
<label x="-101.6" y="33.02" size="1.778" layer="95" rot="MR0"/>
</segment>
</net>
<net name="GPIO-E" class="0">
<segment>
<pinref part="J1" gate="G$1" pin="P$27"/>
<wire x1="-76.2" y1="40.64" x2="-101.6" y2="40.64" width="0.1524" layer="91"/>
<label x="-101.6" y="40.64" size="1.778" layer="95" rot="MR0"/>
</segment>
</net>
<net name="GPIO-I" class="0">
<segment>
<pinref part="J1" gate="G$1" pin="P$31"/>
<wire x1="-76.2" y1="35.56" x2="-101.6" y2="35.56" width="0.1524" layer="91"/>
<label x="-101.6" y="35.56" size="1.778" layer="95" rot="MR0"/>
</segment>
</net>
<net name="+1V8" class="0">
<segment>
<pinref part="J1" gate="G$1" pin="P$35"/>
<wire x1="-76.2" y1="30.48" x2="-101.6" y2="30.48" width="0.1524" layer="91"/>
<label x="-101.6" y="30.48" size="1.778" layer="95" rot="MR0"/>
</segment>
</net>
<net name="PWR_BTN_N" class="0">
<segment>
<pinref part="J1" gate="G$1" pin="P$4"/>
<wire x1="-55.88" y1="71.12" x2="-30.48" y2="71.12" width="0.1524" layer="91"/>
<label x="-30.48" y="71.12" size="1.778" layer="95"/>
</segment>
</net>
<net name="RST_BTN_N" class="0">
<segment>
<pinref part="J1" gate="G$1" pin="P$6"/>
<wire x1="-55.88" y1="68.58" x2="-30.48" y2="68.58" width="0.1524" layer="91"/>
<label x="-30.48" y="68.58" size="1.778" layer="95"/>
</segment>
</net>
<net name="SPI0_SCLK" class="0">
<segment>
<pinref part="J1" gate="G$1" pin="P$8"/>
<wire x1="-55.88" y1="66.04" x2="-30.48" y2="66.04" width="0.1524" layer="91"/>
<label x="-30.48" y="66.04" size="1.778" layer="95"/>
</segment>
</net>
<net name="SPI0_DIN" class="0">
<segment>
<pinref part="J1" gate="G$1" pin="P$10"/>
<wire x1="-55.88" y1="63.5" x2="-30.48" y2="63.5" width="0.1524" layer="91"/>
<label x="-30.48" y="63.5" size="1.778" layer="95"/>
</segment>
</net>
<net name="SPI0_CS" class="0">
<segment>
<pinref part="J1" gate="G$1" pin="P$12"/>
<wire x1="-55.88" y1="60.96" x2="-30.48" y2="60.96" width="0.1524" layer="91"/>
<label x="-30.48" y="60.96" size="1.778" layer="95"/>
</segment>
</net>
<net name="SPI0_DOUT" class="0">
<segment>
<pinref part="J1" gate="G$1" pin="P$14"/>
<wire x1="-55.88" y1="58.42" x2="-30.48" y2="58.42" width="0.1524" layer="91"/>
<label x="-30.48" y="58.42" size="1.778" layer="95"/>
</segment>
</net>
<net name="PCM_FS" class="0">
<segment>
<pinref part="J1" gate="G$1" pin="P$16"/>
<wire x1="-55.88" y1="55.88" x2="-30.48" y2="55.88" width="0.1524" layer="91"/>
<label x="-30.48" y="55.88" size="1.778" layer="95"/>
</segment>
</net>
<net name="PCM_CLK" class="0">
<segment>
<pinref part="J1" gate="G$1" pin="P$18"/>
<wire x1="-55.88" y1="53.34" x2="-30.48" y2="53.34" width="0.1524" layer="91"/>
<label x="-30.48" y="53.34" size="1.778" layer="95"/>
</segment>
</net>
<net name="PCM_DO" class="0">
<segment>
<pinref part="J1" gate="G$1" pin="P$20"/>
<wire x1="-55.88" y1="50.8" x2="-30.48" y2="50.8" width="0.1524" layer="91"/>
<label x="-30.48" y="50.8" size="1.778" layer="95"/>
</segment>
</net>
<net name="GPIO-B" class="0">
<segment>
<pinref part="J1" gate="G$1" pin="P$24"/>
<wire x1="-55.88" y1="45.72" x2="-30.48" y2="45.72" width="0.1524" layer="91"/>
<label x="-30.48" y="45.72" size="1.778" layer="95"/>
</segment>
</net>
<net name="GPIO-D" class="0">
<segment>
<pinref part="J1" gate="G$1" pin="P$26"/>
<wire x1="-55.88" y1="43.18" x2="-30.48" y2="43.18" width="0.1524" layer="91"/>
<label x="-30.48" y="43.18" size="1.778" layer="95"/>
</segment>
</net>
<net name="GPIO-F" class="0">
<segment>
<pinref part="J1" gate="G$1" pin="P$28"/>
<wire x1="-55.88" y1="40.64" x2="-30.48" y2="40.64" width="0.1524" layer="91"/>
<label x="-30.48" y="40.64" size="1.778" layer="95"/>
</segment>
</net>
<net name="GPIO-H" class="0">
<segment>
<pinref part="J1" gate="G$1" pin="P$30"/>
<wire x1="-55.88" y1="38.1" x2="-30.48" y2="38.1" width="0.1524" layer="91"/>
<label x="-30.48" y="38.1" size="1.778" layer="95"/>
</segment>
</net>
<net name="GPIO-J" class="0">
<segment>
<pinref part="J1" gate="G$1" pin="P$32"/>
<wire x1="-55.88" y1="35.56" x2="-30.48" y2="35.56" width="0.1524" layer="91"/>
<label x="-30.48" y="35.56" size="1.778" layer="95"/>
</segment>
</net>
<net name="GPIO-L" class="0">
<segment>
<pinref part="J1" gate="G$1" pin="P$34"/>
<wire x1="-55.88" y1="33.02" x2="-30.48" y2="33.02" width="0.1524" layer="91"/>
<label x="-30.48" y="33.02" size="1.778" layer="95"/>
</segment>
</net>
<net name="SYS_DCIN" class="0">
<segment>
<pinref part="J1" gate="G$1" pin="P$36"/>
<wire x1="-55.88" y1="30.48" x2="-38.1" y2="30.48" width="0.1524" layer="91"/>
<pinref part="J1" gate="G$1" pin="P$38"/>
<wire x1="-55.88" y1="27.94" x2="-38.1" y2="27.94" width="0.1524" layer="91"/>
<label x="-30.48" y="27.94" size="1.778" layer="95"/>
<wire x1="-38.1" y1="27.94" x2="-30.48" y2="27.94" width="0.1524" layer="91"/>
<wire x1="-38.1" y1="30.48" x2="-38.1" y2="27.94" width="0.1524" layer="91"/>
<junction x="-38.1" y="27.94"/>
</segment>
</net>
<net name="+5V" class="0">
<segment>
<pinref part="J1" gate="G$1" pin="P$37"/>
<wire x1="-76.2" y1="27.94" x2="-101.6" y2="27.94" width="0.1524" layer="91"/>
<label x="-101.6" y="27.94" size="1.778" layer="95" rot="MR0"/>
</segment>
</net>
<net name="PCM_DI" class="0">
<segment>
<pinref part="J1" gate="G$1" pin="P$22"/>
<wire x1="-55.88" y1="48.26" x2="-30.48" y2="48.26" width="0.1524" layer="91"/>
<label x="-30.48" y="48.26" size="1.778" layer="95"/>
</segment>
</net>
</nets>
</sheet>
</sheets>
</schematic>
</drawing>
<compatibility>
<note version="6.3" minversion="6.2.2" severity="warning">
Since Version 6.2.2 text objects can contain more than one line,
which will not be processed correctly with this version.
</note>
</compatibility>
</eagle>
